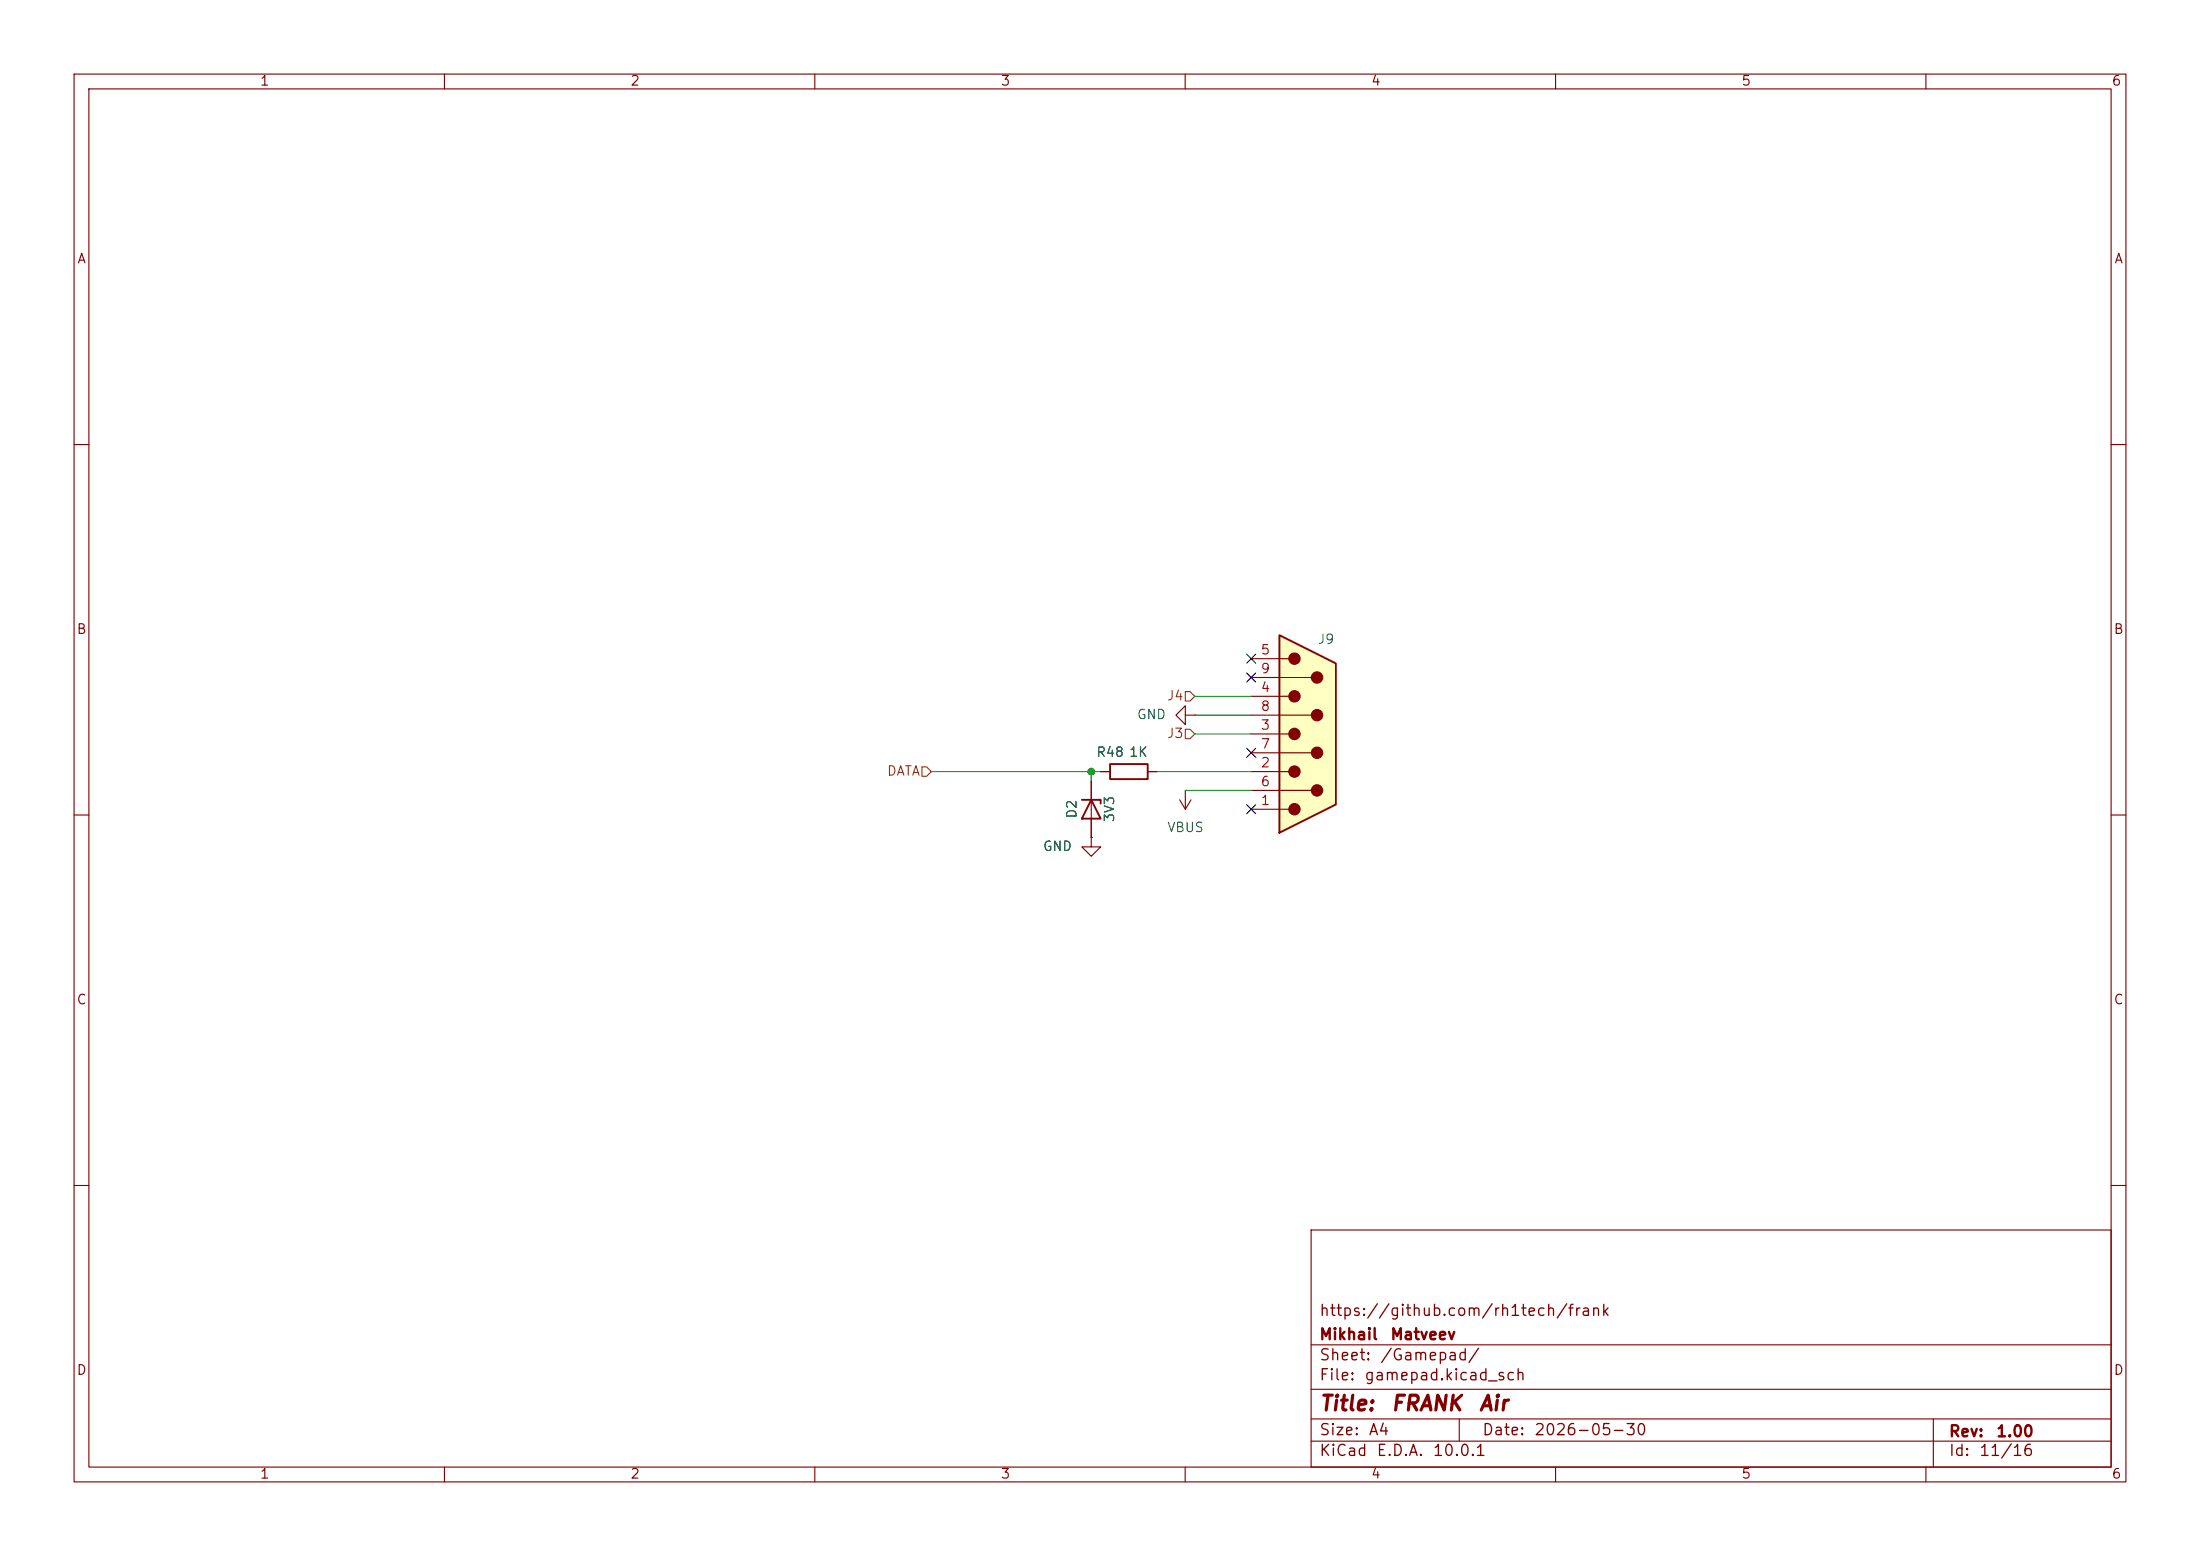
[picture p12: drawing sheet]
<svg xmlns="http://www.w3.org/2000/svg" width="297mm" height="210mm" viewBox="0 0 297 210" stroke-linecap="round" stroke-linejoin="round" font-family="sans-serif">
<g fill="none" stroke="#840000" stroke-width=".15">
<path d="M10 10h277v190h-277zM12 12h273v186h-273zM60 10v2M110 10v2M160 10v2M210 10v2M260 10v2M10 60h2M285 60h2M160 96.5v-1.2l-1.3 1.2 1.3 1.3v-1.3h1.3M161.3 96.5h.1M10 110h2"/>
<path d="M147.3 113v1.3h1.3l-1.3 1.3-1.3-1.3h1.3M147.3 113h.1M147.3 105.4v7.6M148.6 104.1h1.3M154.9 104.1h1.3M159.3 108l.7 1.2M160 106.7h.1M160 106.7v2.5M160.8 108l-.8 1.2M285 110h2M10 160h2M177 166h108v32h-108z"/>
<path d="M285 160h2M60 198v2M110 198v2M160 198v2M177 194.5h108M177 191.5h108M177 187.5h108M177 181.5h108M197 191.5v3M210 198v2M260 198v2M261 191.5v6.5"/>
</g>
<path d="M146 108h2.6v.5M147.3 108l1.3 2.5h-2.6zM149.9 103.1h5v2.1h-5z" fill="none" stroke="#840000" stroke-width=".25"/>
<path d="M172.7 85.7l7.6 3.8v19.1l-7.6 3.8z" fill="#ffffc2"/>
<g fill="none" stroke="#840000" stroke-width=".15">
<path d="M168.9 88.9h5.1M168.9 91.4h8.1M168.9 94h5.1M168.9 96.5h8.1M168.9 99.1h5.1M147.3 113h.1M147.3 105.4v2.6M147.3 110.5v2.5M148.6 104.1h1.3M154.9 104.1h1.3M168.9 101.6h8.1M168.9 104.1h5.1"/>
<path d="M168.9 106.7h8.1M168.9 109.2h5.1"/>
</g>
<path d="M172.7 85.7l7.6 3.8v19.1l-7.6 3.8z" fill="none" stroke="#840000" stroke-width=".25"/>
<g fill="#840000" stroke="#840000" stroke-width=".15">
<circle cx="174.8" cy="88.9" r=".76"/>
<circle cx="174.8" cy="94" r=".76"/>
<circle cx="174.8" cy="99.1" r=".76"/>
<circle cx="174.8" cy="104.1" r=".76"/>
<circle cx="174.8" cy="109.2" r=".76"/>
<circle cx="177.8" cy="91.4" r=".76"/>
<circle cx="177.8" cy="96.5" r=".76"/>
<circle cx="177.8" cy="101.6" r=".76"/>
<circle cx="177.8" cy="106.7" r=".76"/>
</g>
<path d="M160 93.3h.7l.6 .7-.6 .6h-.7zM160 98.4h.7l.6 .7-.6 .6h-.7zM124.5 103.5h.6l.6 .6-.6 .7h-.6z" fill="none" stroke="#725600" stroke-width=".15"/>
<path d="M161.3 99.1h7.6M161.3 94h7.6M161.3 96.5h7.6M125.7 104.1h22.9M147.3 104.1v1.3M156.2 104.1h12.7M160 106.7h8.9" fill="none" stroke="#009600" stroke-width=".15"/>
<path d="M168.3 90.8l1.2 1.2M168.3 88.3l1.2 1.2M169.5 90.8l-1.2 1.2M169.5 88.3l-1.2 1.2M168.3 108.6l1.2 1.2M168.3 101l1.2 1.2M169.5 108.6l-1.2 1.2M169.5 101l-1.2 1.2" fill="none" stroke="#000084" stroke-width=".15"/>
<circle cx="147.3" cy="104.1" r=".46" fill="#009600" stroke="#009600" stroke-width=".14"/>
<g font-size="2" fill="#840000">
<text x="178" y="190.9">Title:</text>
<text x="187.7" y="190.9">FRANK</text>
<text x="199.5" y="190.9">Air</text>
</g>
<g font-size="1.5" fill="#840000">
<text x="178" y="178">https://github.com/rh1tech/frank</text>
<text x="178" y="184">Sheet:</text>
<text x="178" y="181.2">Mikhail</text>
<text x="186.2" y="184">/Gamepad/</text>
<text x="187.6" y="181.2">Matveev</text>
<text x="178" y="186.7">File:</text>
<text x="184.1" y="186.7">gamepad.kicad_sch</text>
<text x="178" y="196.9">KiCad</text>
<text x="178" y="194.1">Size:</text>
<text x="184.7" y="194.1">A4</text>
<text x="185.7" y="196.9">E.D.A.</text>
<text x="193.3" y="196.9">10.0.1</text>
<text x="200" y="194.1">Date:</text>
<text x="207" y="194.1">2026-05-30</text>
<text x="263" y="194.3">Rev:</text>
<text x="263" y="196.9">Id:</text>
<text x="267.1" y="196.9">11/16</text>
<text x="269.4" y="194.3">1.00</text>
</g>
<g font-size="1.3" fill="#840000">
<text x="35" y="11.9">1</text>
<text x="85" y="11.9">2</text>
<text x="135" y="11.9">3</text>
<text x="185" y="11.9">4</text>
<text x="235" y="11.9">5</text>
<text x="285" y="11.9">6</text>
<text x="10.3" y="35.9">A</text>
<text x="285.3" y="35.9">A</text>
<text x="10.3" y="85.9">B</text>
<text x="285.3" y="85.9">B</text>
<text x="10.3" y="135.9">C</text>
<text x="285.3" y="135.9">C</text>
<text x="10.3" y="185.9">D</text>
<text x="285.3" y="185.9">D</text>
<text x="35" y="199.9">1</text>
<text x="85" y="199.9">2</text>
<text x="135" y="199.9">3</text>
<text x="185" y="199.9">4</text>
<text x="235" y="199.9">5</text>
<text x="285" y="199.9">6</text>
</g>
<g font-size="1.3" fill="#a90000">
<text x="170.1" y="88.6">5</text>
<text x="170.1" y="93.7">4</text>
<text x="170.1" y="91.2">9</text>
<text x="170.1" y="98.8">3</text>
<text x="170.1" y="101.3">7</text>
<text x="170.1" y="96.3">8</text>
<text x="170.1" y="103.9">2</text>
<text x="170.1" y="106.4">6</text>
<text x="170.1" y="109">1</text>
</g>
<g font-size="1.3" fill="#006464">
<text x="177.8" y="87.2">J9</text>
<text x="153.4" y="97.4">GND</text>
<text x="147.9" y="102.5">R48</text>
<text x="152.3" y="102.5">1K</text>
<text x="145.6" y="110.6" transform="rotate(-90 145.6 110.6)">D2</text>
<text x="150.7" y="111.1" transform="rotate(-90 150.7 111.1)">3V3</text>
<text x="157.5" y="112.6">VBUS</text>
<text x="140.7" y="115.2">GND</text>
</g>
<g font-size="1.3" fill="#725600">
<text x="157.4" y="94.8">J4</text>
<text x="157.4" y="99.9">J3</text>
<text x="119.7" y="105">DATA</text>
</g>
</svg>
